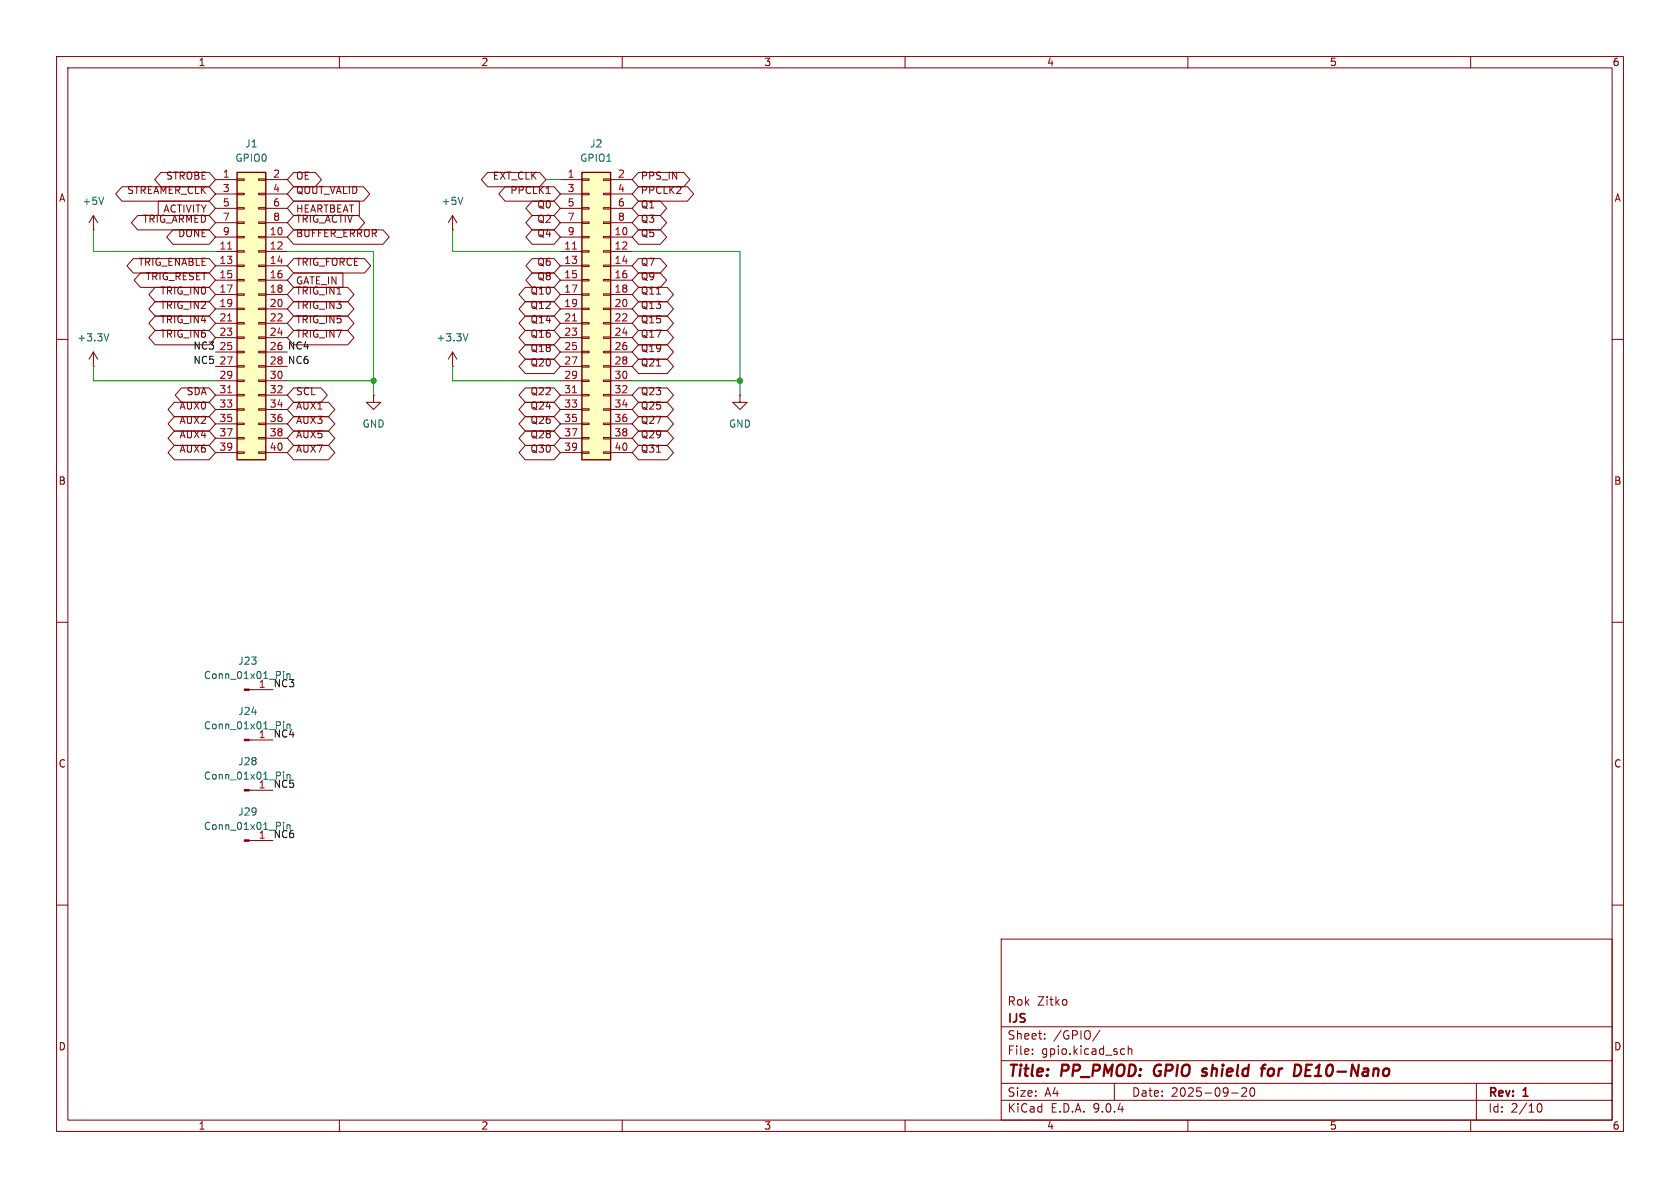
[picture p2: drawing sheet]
(kicad_sch
 (version 20250114)
 (generator "eeschema")
 (generator_version "9.0")
 (paper "A4")
 (title_block
  (title "PP_PMOD: GPIO shield for DE10-Nano")
  (date "2025-09-20")
  (rev "1")
  (company "IJS")
  (comment 1 "Rok Zitko"))
 (lib_symbols
  (symbol "Connector:Conn_01x01_Pin"
   (pin_names
    (offset 1.016) (hide yes)) (exclude_from_sim no) (in_bom yes) (on_board yes)
   (property "Reference" "J" (at 0 2.54 0) (effects (font (size 1.27 1.27))))
   (property "Value" "Conn_01x01_Pin" (at 0 -2.54 0) (effects (font (size 1.27 1.27))))
   (property "Footprint" "" (at 0 0 0) (effects (font (size 1.27 1.27)) (hide yes)))
   (property "Datasheet" "~" (at 0 0 0) (effects (font (size 1.27 1.27)) (hide yes)))
   (property "Description" "Generic connector, single row, 01x01, script generated" (at 0 0 0) (effects (font (size 1.27 1.27)) (hide yes)))
   (property "ki_locked" "" (at 0 0 0) (effects (font (size 1.27 1.27))))
   (symbol "Conn_01x01_Pin_1_1"
    (rectangle (start 0.8636 0.127) (end 0 -0.127) (stroke (width 0.1524) (type default)) (fill (type outline)))
    (polyline (pts (xy 1.27 0) (xy 0.8636 0)) (stroke (width 0.1524) (type default)) (fill (type none)))
    (pin passive line (at 5.08 0 180) (length 3.81) (name "Pin_1" (effects (font (size 1.27 1.27)))) (number "1" (effects (font (size 1.27 1.27))))))
   (embedded_fonts no))
  (symbol "Connector_Generic:Conn_02x20_Odd_Even"
   (pin_names
    (offset 1.016) (hide yes)) (exclude_from_sim no) (in_bom yes) (on_board yes)
   (property "Reference" "J" (at 1.27 25.4 0) (effects (font (size 1.27 1.27))))
   (property "Value" "Conn_02x20_Odd_Even" (at 1.27 -27.94 0) (effects (font (size 1.27 1.27))))
   (property "Footprint" "" (at 0 0 0) (effects (font (size 1.27 1.27)) (hide yes)))
   (property "Datasheet" "~" (at 0 0 0) (effects (font (size 1.27 1.27)) (hide yes)))
   (property "Description" "Generic connector, double row, 02x20, odd/even pin numbering scheme (row 1 odd numbers, row 2 even numbers), script generated (kicad-library-utils/schlib/autogen/connector/)" (at 0 0 0) (effects (font (size 1.27 1.27)) (hide yes)))
   (symbol "Conn_02x20_Odd_Even_1_1"
    (rectangle (start -1.27 24.13) (end 3.81 -26.67) (stroke (width 0.254) (type default)) (fill (type background)))
    (rectangle (start -1.27 22.987) (end 0 22.733) (stroke (width 0.1524) (type default)) (fill (type none)))
    (rectangle (start -1.27 20.447) (end 0 20.193) (stroke (width 0.1524) (type default)) (fill (type none)))
    (rectangle (start -1.27 17.907) (end 0 17.653) (stroke (width 0.1524) (type default)) (fill (type none)))
    (rectangle (start -1.27 15.367) (end 0 15.113) (stroke (width 0.1524) (type default)) (fill (type none)))
    (rectangle (start -1.27 12.827) (end 0 12.573) (stroke (width 0.1524) (type default)) (fill (type none)))
    (rectangle (start -1.27 10.287) (end 0 10.033) (stroke (width 0.1524) (type default)) (fill (type none)))
    (rectangle (start -1.27 7.747) (end 0 7.493) (stroke (width 0.1524) (type default)) (fill (type none)))
    (rectangle (start -1.27 5.207) (end 0 4.953) (stroke (width 0.1524) (type default)) (fill (type none)))
    (rectangle (start -1.27 2.667) (end 0 2.413) (stroke (width 0.1524) (type default)) (fill (type none)))
    (rectangle (start -1.27 0.127) (end 0 -0.127) (stroke (width 0.1524) (type default)) (fill (type none)))
    (rectangle (start -1.27 -2.413) (end 0 -2.667) (stroke (width 0.1524) (type default)) (fill (type none)))
    (rectangle (start -1.27 -4.953) (end 0 -5.207) (stroke (width 0.1524) (type default)) (fill (type none)))
    (rectangle (start -1.27 -7.493) (end 0 -7.747) (stroke (width 0.1524) (type default)) (fill (type none)))
    (rectangle (start -1.27 -10.033) (end 0 -10.287) (stroke (width 0.1524) (type default)) (fill (type none)))
    (rectangle (start -1.27 -12.573) (end 0 -12.827) (stroke (width 0.1524) (type default)) (fill (type none)))
    (rectangle (start -1.27 -15.113) (end 0 -15.367) (stroke (width 0.1524) (type default)) (fill (type none)))
    (rectangle (start -1.27 -17.653) (end 0 -17.907) (stroke (width 0.1524) (type default)) (fill (type none)))
    (rectangle (start -1.27 -20.193) (end 0 -20.447) (stroke (width 0.1524) (type default)) (fill (type none)))
    (rectangle (start -1.27 -22.733) (end 0 -22.987) (stroke (width 0.1524) (type default)) (fill (type none)))
    (rectangle (start -1.27 -25.273) (end 0 -25.527) (stroke (width 0.1524) (type default)) (fill (type none)))
    (rectangle (start 3.81 22.987) (end 2.54 22.733) (stroke (width 0.1524) (type default)) (fill (type none)))
    (rectangle (start 3.81 20.447) (end 2.54 20.193) (stroke (width 0.1524) (type default)) (fill (type none)))
    (rectangle (start 3.81 17.907) (end 2.54 17.653) (stroke (width 0.1524) (type default)) (fill (type none)))
    (rectangle (start 3.81 15.367) (end 2.54 15.113) (stroke (width 0.1524) (type default)) (fill (type none)))
    (rectangle (start 3.81 12.827) (end 2.54 12.573) (stroke (width 0.1524) (type default)) (fill (type none)))
    (rectangle (start 3.81 10.287) (end 2.54 10.033) (stroke (width 0.1524) (type default)) (fill (type none)))
    (rectangle (start 3.81 7.747) (end 2.54 7.493) (stroke (width 0.1524) (type default)) (fill (type none)))
    (rectangle (start 3.81 5.207) (end 2.54 4.953) (stroke (width 0.1524) (type default)) (fill (type none)))
    (rectangle (start 3.81 2.667) (end 2.54 2.413) (stroke (width 0.1524) (type default)) (fill (type none)))
    (rectangle (start 3.81 0.127) (end 2.54 -0.127) (stroke (width 0.1524) (type default)) (fill (type none)))
    (rectangle (start 3.81 -2.413) (end 2.54 -2.667) (stroke (width 0.1524) (type default)) (fill (type none)))
    (rectangle (start 3.81 -4.953) (end 2.54 -5.207) (stroke (width 0.1524) (type default)) (fill (type none)))
    (rectangle (start 3.81 -7.493) (end 2.54 -7.747) (stroke (width 0.1524) (type default)) (fill (type none)))
    (rectangle (start 3.81 -10.033) (end 2.54 -10.287) (stroke (width 0.1524) (type default)) (fill (type none)))
    (rectangle (start 3.81 -12.573) (end 2.54 -12.827) (stroke (width 0.1524) (type default)) (fill (type none)))
    (rectangle (start 3.81 -15.113) (end 2.54 -15.367) (stroke (width 0.1524) (type default)) (fill (type none)))
    (rectangle (start 3.81 -17.653) (end 2.54 -17.907) (stroke (width 0.1524) (type default)) (fill (type none)))
    (rectangle (start 3.81 -20.193) (end 2.54 -20.447) (stroke (width 0.1524) (type default)) (fill (type none)))
    (rectangle (start 3.81 -22.733) (end 2.54 -22.987) (stroke (width 0.1524) (type default)) (fill (type none)))
    (rectangle (start 3.81 -25.273) (end 2.54 -25.527) (stroke (width 0.1524) (type default)) (fill (type none)))
    (pin passive line (at -5.08 22.86 0) (length 3.81) (name "Pin_1" (effects (font (size 1.27 1.27)))) (number "1" (effects (font (size 1.27 1.27)))))
    (pin passive line (at -5.08 20.32 0) (length 3.81) (name "Pin_3" (effects (font (size 1.27 1.27)))) (number "3" (effects (font (size 1.27 1.27)))))
    (pin passive line (at -5.08 17.78 0) (length 3.81) (name "Pin_5" (effects (font (size 1.27 1.27)))) (number "5" (effects (font (size 1.27 1.27)))))
    (pin passive line (at -5.08 15.24 0) (length 3.81) (name "Pin_7" (effects (font (size 1.27 1.27)))) (number "7" (effects (font (size 1.27 1.27)))))
    (pin passive line (at -5.08 12.7 0) (length 3.81) (name "Pin_9" (effects (font (size 1.27 1.27)))) (number "9" (effects (font (size 1.27 1.27)))))
    (pin passive line (at -5.08 10.16 0) (length 3.81) (name "Pin_11" (effects (font (size 1.27 1.27)))) (number "11" (effects (font (size 1.27 1.27)))))
    (pin passive line (at -5.08 7.62 0) (length 3.81) (name "Pin_13" (effects (font (size 1.27 1.27)))) (number "13" (effects (font (size 1.27 1.27)))))
    (pin passive line (at -5.08 5.08 0) (length 3.81) (name "Pin_15" (effects (font (size 1.27 1.27)))) (number "15" (effects (font (size 1.27 1.27)))))
    (pin passive line (at -5.08 2.54 0) (length 3.81) (name "Pin_17" (effects (font (size 1.27 1.27)))) (number "17" (effects (font (size 1.27 1.27)))))
    (pin passive line (at -5.08 0 0) (length 3.81) (name "Pin_19" (effects (font (size 1.27 1.27)))) (number "19" (effects (font (size 1.27 1.27)))))
    (pin passive line (at -5.08 -2.54 0) (length 3.81) (name "Pin_21" (effects (font (size 1.27 1.27)))) (number "21" (effects (font (size 1.27 1.27)))))
    (pin passive line (at -5.08 -5.08 0) (length 3.81) (name "Pin_23" (effects (font (size 1.27 1.27)))) (number "23" (effects (font (size 1.27 1.27)))))
    (pin passive line (at -5.08 -7.62 0) (length 3.81) (name "Pin_25" (effects (font (size 1.27 1.27)))) (number "25" (effects (font (size 1.27 1.27)))))
    (pin passive line (at -5.08 -10.16 0) (length 3.81) (name "Pin_27" (effects (font (size 1.27 1.27)))) (number "27" (effects (font (size 1.27 1.27)))))
    (pin passive line (at -5.08 -12.7 0) (length 3.81) (name "Pin_29" (effects (font (size 1.27 1.27)))) (number "29" (effects (font (size 1.27 1.27)))))
    (pin passive line (at -5.08 -15.24 0) (length 3.81) (name "Pin_31" (effects (font (size 1.27 1.27)))) (number "31" (effects (font (size 1.27 1.27)))))
    (pin passive line (at -5.08 -17.78 0) (length 3.81) (name "Pin_33" (effects (font (size 1.27 1.27)))) (number "33" (effects (font (size 1.27 1.27)))))
    (pin passive line (at -5.08 -20.32 0) (length 3.81) (name "Pin_35" (effects (font (size 1.27 1.27)))) (number "35" (effects (font (size 1.27 1.27)))))
    (pin passive line (at -5.08 -22.86 0) (length 3.81) (name "Pin_37" (effects (font (size 1.27 1.27)))) (number "37" (effects (font (size 1.27 1.27)))))
    (pin passive line (at -5.08 -25.4 0) (length 3.81) (name "Pin_39" (effects (font (size 1.27 1.27)))) (number "39" (effects (font (size 1.27 1.27)))))
    (pin passive line (at 7.62 22.86 180) (length 3.81) (name "Pin_2" (effects (font (size 1.27 1.27)))) (number "2" (effects (font (size 1.27 1.27)))))
    (pin passive line (at 7.62 20.32 180) (length 3.81) (name "Pin_4" (effects (font (size 1.27 1.27)))) (number "4" (effects (font (size 1.27 1.27)))))
    (pin passive line (at 7.62 17.78 180) (length 3.81) (name "Pin_6" (effects (font (size 1.27 1.27)))) (number "6" (effects (font (size 1.27 1.27)))))
    (pin passive line (at 7.62 15.24 180) (length 3.81) (name "Pin_8" (effects (font (size 1.27 1.27)))) (number "8" (effects (font (size 1.27 1.27)))))
    (pin passive line (at 7.62 12.7 180) (length 3.81) (name "Pin_10" (effects (font (size 1.27 1.27)))) (number "10" (effects (font (size 1.27 1.27)))))
    (pin passive line (at 7.62 10.16 180) (length 3.81) (name "Pin_12" (effects (font (size 1.27 1.27)))) (number "12" (effects (font (size 1.27 1.27)))))
    (pin passive line (at 7.62 7.62 180) (length 3.81) (name "Pin_14" (effects (font (size 1.27 1.27)))) (number "14" (effects (font (size 1.27 1.27)))))
    (pin passive line (at 7.62 5.08 180) (length 3.81) (name "Pin_16" (effects (font (size 1.27 1.27)))) (number "16" (effects (font (size 1.27 1.27)))))
    (pin passive line (at 7.62 2.54 180) (length 3.81) (name "Pin_18" (effects (font (size 1.27 1.27)))) (number "18" (effects (font (size 1.27 1.27)))))
    (pin passive line (at 7.62 0 180) (length 3.81) (name "Pin_20" (effects (font (size 1.27 1.27)))) (number "20" (effects (font (size 1.27 1.27)))))
    (pin passive line (at 7.62 -2.54 180) (length 3.81) (name "Pin_22" (effects (font (size 1.27 1.27)))) (number "22" (effects (font (size 1.27 1.27)))))
    (pin passive line (at 7.62 -5.08 180) (length 3.81) (name "Pin_24" (effects (font (size 1.27 1.27)))) (number "24" (effects (font (size 1.27 1.27)))))
    (pin passive line (at 7.62 -7.62 180) (length 3.81) (name "Pin_26" (effects (font (size 1.27 1.27)))) (number "26" (effects (font (size 1.27 1.27)))))
    (pin passive line (at 7.62 -10.16 180) (length 3.81) (name "Pin_28" (effects (font (size 1.27 1.27)))) (number "28" (effects (font (size 1.27 1.27)))))
    (pin passive line (at 7.62 -12.7 180) (length 3.81) (name "Pin_30" (effects (font (size 1.27 1.27)))) (number "30" (effects (font (size 1.27 1.27)))))
    (pin passive line (at 7.62 -15.24 180) (length 3.81) (name "Pin_32" (effects (font (size 1.27 1.27)))) (number "32" (effects (font (size 1.27 1.27)))))
    (pin passive line (at 7.62 -17.78 180) (length 3.81) (name "Pin_34" (effects (font (size 1.27 1.27)))) (number "34" (effects (font (size 1.27 1.27)))))
    (pin passive line (at 7.62 -20.32 180) (length 3.81) (name "Pin_36" (effects (font (size 1.27 1.27)))) (number "36" (effects (font (size 1.27 1.27)))))
    (pin passive line (at 7.62 -22.86 180) (length 3.81) (name "Pin_38" (effects (font (size 1.27 1.27)))) (number "38" (effects (font (size 1.27 1.27)))))
    (pin passive line (at 7.62 -25.4 180) (length 3.81) (name "Pin_40" (effects (font (size 1.27 1.27)))) (number "40" (effects (font (size 1.27 1.27))))))
   (embedded_fonts no))
  (symbol "power:+3.3V"
   (power)
   (pin_numbers (hide yes))
   (pin_names
    (offset 0) (hide yes)) (exclude_from_sim no) (in_bom yes) (on_board yes)
   (property "Reference" "#PWR" (at 0 -3.81 0) (effects (font (size 1.27 1.27)) (hide yes)))
   (property "Value" "+3.3V" (at 0 3.556 0) (effects (font (size 1.27 1.27))))
   (property "Footprint" "" (at 0 0 0) (effects (font (size 1.27 1.27)) (hide yes)))
   (property "Datasheet" "" (at 0 0 0) (effects (font (size 1.27 1.27)) (hide yes)))
   (property "Description" "Power symbol creates a global label with name \"+3.3V\"" (at 0 0 0) (effects (font (size 1.27 1.27)) (hide yes)))
   (symbol "+3.3V_0_1"
    (polyline (pts (xy -0.762 1.27) (xy 0 2.54)) (stroke (width 0) (type default)) (fill (type none)))
    (polyline (pts (xy 0 2.54) (xy 0.762 1.27)) (stroke (width 0) (type default)) (fill (type none)))
    (polyline (pts (xy 0 0) (xy 0 2.54)) (stroke (width 0) (type default)) (fill (type none))))
   (symbol "+3.3V_1_1"
    (pin power_in line (at 0 0 90) (length 0) (name "~" (effects (font (size 1.27 1.27)))) (number "1" (effects (font (size 1.27 1.27))))))
   (embedded_fonts no))
  (symbol "power:+5V"
   (power)
   (pin_numbers (hide yes))
   (pin_names
    (offset 0) (hide yes)) (exclude_from_sim no) (in_bom yes) (on_board yes)
   (property "Reference" "#PWR" (at 0 -3.81 0) (effects (font (size 1.27 1.27)) (hide yes)))
   (property "Value" "+5V" (at 0 3.556 0) (effects (font (size 1.27 1.27))))
   (property "Footprint" "" (at 0 0 0) (effects (font (size 1.27 1.27)) (hide yes)))
   (property "Datasheet" "" (at 0 0 0) (effects (font (size 1.27 1.27)) (hide yes)))
   (property "Description" "Power symbol creates a global label with name \"+5V\"" (at 0 0 0) (effects (font (size 1.27 1.27)) (hide yes)))
   (symbol "+5V_0_1"
    (polyline (pts (xy -0.762 1.27) (xy 0 2.54)) (stroke (width 0) (type default)) (fill (type none)))
    (polyline (pts (xy 0 2.54) (xy 0.762 1.27)) (stroke (width 0) (type default)) (fill (type none)))
    (polyline (pts (xy 0 0) (xy 0 2.54)) (stroke (width 0) (type default)) (fill (type none))))
   (symbol "+5V_1_1"
    (pin power_in line (at 0 0 90) (length 0) (name "~" (effects (font (size 1.27 1.27)))) (number "1" (effects (font (size 1.27 1.27))))))
   (embedded_fonts no))
  (symbol "power:GND"
   (power)
   (pin_numbers (hide yes))
   (pin_names
    (offset 0) (hide yes)) (exclude_from_sim no) (in_bom yes) (on_board yes)
   (property "Reference" "#PWR" (at 0 -6.35 0) (effects (font (size 1.27 1.27)) (hide yes)))
   (property "Value" "GND" (at 0 -3.81 0) (effects (font (size 1.27 1.27))))
   (property "Footprint" "" (at 0 0 0) (effects (font (size 1.27 1.27)) (hide yes)))
   (property "Datasheet" "" (at 0 0 0) (effects (font (size 1.27 1.27)) (hide yes)))
   (property "Description" "Power symbol creates a global label with name \"GND\" , ground" (at 0 0 0) (effects (font (size 1.27 1.27)) (hide yes)))
   (symbol "GND_0_1"
    (polyline (pts (xy 0 0) (xy 0 -1.27) (xy 1.27 -1.27) (xy 0 -2.54) (xy -1.27 -1.27) (xy 0 -1.27)) (stroke (width 0) (type default)) (fill (type none))))
   (symbol "GND_1_1"
    (pin power_in line (at 0 0 270) (length 0) (name "~" (effects (font (size 1.27 1.27)))) (number "1" (effects (font (size 1.27 1.27))))))
   (embedded_fonts no)))
 (junction
  (at 66.04 67.31)
  (diameter 0)
  (color 0 0 0 0))
 (junction
  (at 130.81 67.31)
  (diameter 0)
  (color 0 0 0 0))
 (wire
  (pts (xy 16.51 44.45) (xy 38.1 44.45))
  (stroke (width 0) (type default)))
 (wire
  (pts (xy 66.04 67.31) (xy 66.04 44.45))
  (stroke (width 0) (type default)))
 (wire
  (pts (xy 50.8 67.31) (xy 66.04 67.31))
  (stroke (width 0) (type default)))
 (wire
  (pts (xy 16.51 40.64) (xy 16.51 44.45))
  (stroke (width 0) (type default)))
 (wire
  (pts (xy 80.01 67.31) (xy 99.06 67.31))
  (stroke (width 0) (type default)))
 (wire
  (pts (xy 111.76 67.31) (xy 130.81 67.31))
  (stroke (width 0) (type default)))
 (wire
  (pts (xy 130.81 44.45) (xy 111.76 44.45))
  (stroke (width 0) (type default)))
 (wire
  (pts (xy 16.51 64.77) (xy 16.51 67.31))
  (stroke (width 0) (type default)))
 (wire
  (pts (xy 96.52 31.75) (xy 99.06 31.75))
  (stroke (width 0) (type default)))
 (wire
  (pts (xy 80.01 44.45) (xy 99.06 44.45))
  (stroke (width 0) (type default)))
 (wire
  (pts (xy 66.04 69.85) (xy 66.04 67.31))
  (stroke (width 0) (type default)))
 (wire
  (pts (xy 130.81 69.85) (xy 130.81 67.31))
  (stroke (width 0) (type default)))
 (wire
  (pts (xy 130.81 67.31) (xy 130.81 44.45))
  (stroke (width 0) (type default)))
 (wire
  (pts (xy 80.01 64.77) (xy 80.01 67.31))
  (stroke (width 0) (type default)))
 (wire
  (pts (xy 80.01 40.64) (xy 80.01 44.45))
  (stroke (width 0) (type default)))
 (wire
  (pts (xy 16.51 67.31) (xy 38.1 67.31))
  (stroke (width 0) (type default)))
 (wire
  (pts (xy 66.04 44.45) (xy 50.8 44.45))
  (stroke (width 0) (type default)))
 (label "NC3"
  (at 48.26 121.92 0)
  (effects (font (size 1.27 1.27)) (justify left bottom)))
 (label "NC5"
  (at 48.26 139.7 0)
  (effects (font (size 1.27 1.27)) (justify left bottom)))
 (label "NC4"
  (at 50.8 62.23 0)
  (effects (font (size 1.27 1.27)) (justify left bottom)))
 (label "NC6"
  (at 48.26 148.59 0)
  (effects (font (size 1.27 1.27)) (justify left bottom)))
 (label "NC4"
  (at 48.26 130.81 0)
  (effects (font (size 1.27 1.27)) (justify left bottom)))
 (label "NC5"
  (at 38.1 64.77 180)
  (effects (font (size 1.27 1.27)) (justify right bottom)))
 (label "NC6"
  (at 50.8 64.77 0)
  (effects (font (size 1.27 1.27)) (justify left bottom)))
 (label "NC3"
  (at 38.1 62.23 180)
  (effects (font (size 1.27 1.27)) (justify right bottom)))
 (global_label "AUX5"
  (shape bidirectional)
  (at 50.8 77.47 0)
  (effects (font (size 1.27 1.27)) (justify left bottom))
  (property "Intersheetrefs" "${INTERSHEET_REFS}" (at 50.8 77.47 0) (effects (font (size 1.27 1.27)) (hide yes))))
 (global_label "Q22"
  (shape bidirectional)
  (at 99.06 69.85 180)
  (effects (font (size 1.27 1.27)) (justify right bottom))
  (property "Intersheetrefs" "${INTERSHEET_REFS}" (at 99.06 69.85 0) (effects (font (size 1.27 1.27)) (hide yes))))
 (global_label "Q5"
  (shape bidirectional)
  (at 111.76 41.91 0)
  (effects (font (size 1.27 1.27)) (justify left bottom))
  (property "Intersheetrefs" "${INTERSHEET_REFS}" (at 111.76 41.91 0) (effects (font (size 1.27 1.27)) (hide yes))))
 (global_label "AUX7"
  (shape bidirectional)
  (at 50.8 80.01 0)
  (effects (font (size 1.27 1.27)) (justify left bottom))
  (property "Intersheetrefs" "${INTERSHEET_REFS}" (at 50.8 80.01 0) (effects (font (size 1.27 1.27)) (hide yes))))
 (global_label "Q21"
  (shape bidirectional)
  (at 111.76 64.77 0)
  (effects (font (size 1.27 1.27)) (justify left bottom))
  (property "Intersheetrefs" "${INTERSHEET_REFS}" (at 111.76 64.77 0) (effects (font (size 1.27 1.27)) (hide yes))))
 (global_label "Q1"
  (shape bidirectional)
  (at 111.76 36.83 0)
  (effects (font (size 1.27 1.27)) (justify left bottom))
  (property "Intersheetrefs" "${INTERSHEET_REFS}" (at 111.76 36.83 0) (effects (font (size 1.27 1.27)) (hide yes))))
 (global_label "Q9"
  (shape bidirectional)
  (at 111.76 49.53 0)
  (effects (font (size 1.27 1.27)) (justify left bottom))
  (property "Intersheetrefs" "${INTERSHEET_REFS}" (at 111.76 49.53 0) (effects (font (size 1.27 1.27)) (hide yes))))
 (global_label "TRIG_IN1"
  (shape bidirectional)
  (at 50.8 52.07 0)
  (effects (font (size 1.27 1.27)) (justify left bottom))
  (property "Intersheetrefs" "${INTERSHEET_REFS}" (at 50.8 52.07 0) (effects (font (size 1.27 1.27)) (hide yes))))
 (global_label "Q13"
  (shape bidirectional)
  (at 111.76 54.61 0)
  (effects (font (size 1.27 1.27)) (justify left bottom))
  (property "Intersheetrefs" "${INTERSHEET_REFS}" (at 111.76 54.61 0) (effects (font (size 1.27 1.27)) (hide yes))))
 (global_label "Q12"
  (shape bidirectional)
  (at 99.06 54.61 180)
  (effects (font (size 1.27 1.27)) (justify right bottom))
  (property "Intersheetrefs" "${INTERSHEET_REFS}" (at 99.06 54.61 0) (effects (font (size 1.27 1.27)) (hide yes))))
 (global_label "Q28"
  (shape bidirectional)
  (at 99.06 77.47 180)
  (effects (font (size 1.27 1.27)) (justify right bottom))
  (property "Intersheetrefs" "${INTERSHEET_REFS}" (at 99.06 77.47 0) (effects (font (size 1.27 1.27)) (hide yes))))
 (global_label "PPCLK1"
  (shape bidirectional)
  (at 99.06 34.29 180)
  (effects (font (size 1.27 1.27)) (justify right bottom))
  (property "Intersheetrefs" "${INTERSHEET_REFS}" (at 99.06 34.29 0) (effects (font (size 1.27 1.27)) (hide yes))))
 (global_label "SCL"
  (shape bidirectional)
  (at 50.8 69.85 0)
  (effects (font (size 1.27 1.27)) (justify left bottom))
  (property "Intersheetrefs" "${INTERSHEET_REFS}" (at 50.8 69.85 0) (effects (font (size 1.27 1.27)) (hide yes))))
 (global_label "Q2"
  (shape bidirectional)
  (at 99.06 39.37 180)
  (effects (font (size 1.27 1.27)) (justify right bottom))
  (property "Intersheetrefs" "${INTERSHEET_REFS}" (at 99.06 39.37 0) (effects (font (size 1.27 1.27)) (hide yes))))
 (global_label "AUX0"
  (shape bidirectional)
  (at 38.1 72.39 180)
  (effects (font (size 1.27 1.27)) (justify right bottom))
  (property "Intersheetrefs" "${INTERSHEET_REFS}" (at 38.1 72.39 0) (effects (font (size 1.27 1.27)) (hide yes))))
 (global_label "TRIG_ARMED"
  (shape bidirectional)
  (at 38.1 39.37 180)
  (effects (font (size 1.27 1.27)) (justify right bottom))
  (property "Intersheetrefs" "${INTERSHEET_REFS}" (at 38.1 39.37 0) (effects (font (size 1.27 1.27)) (hide yes))))
 (global_label "DONE"
  (shape bidirectional)
  (at 38.1 41.91 180)
  (effects (font (size 1.27 1.27)) (justify right bottom))
  (property "Intersheetrefs" "${INTERSHEET_REFS}" (at 38.1 41.91 0) (effects (font (size 1.27 1.27)) (hide yes))))
 (global_label "Q19"
  (shape bidirectional)
  (at 111.76 62.23 0)
  (effects (font (size 1.27 1.27)) (justify left bottom))
  (property "Intersheetrefs" "${INTERSHEET_REFS}" (at 111.76 62.23 0) (effects (font (size 1.27 1.27)) (hide yes))))
 (global_label "Q14"
  (shape bidirectional)
  (at 99.06 57.15 180)
  (effects (font (size 1.27 1.27)) (justify right bottom))
  (property "Intersheetrefs" "${INTERSHEET_REFS}" (at 99.06 57.15 0) (effects (font (size 1.27 1.27)) (hide yes))))
 (global_label "OE"
  (shape bidirectional)
  (at 50.8 31.75 0)
  (effects (font (size 1.27 1.27)) (justify left bottom))
  (property "Intersheetrefs" "${INTERSHEET_REFS}" (at 50.8 31.75 0) (effects (font (size 1.27 1.27)) (hide yes))))
 (global_label "AUX3"
  (shape bidirectional)
  (at 50.8 74.93 0)
  (effects (font (size 1.27 1.27)) (justify left bottom))
  (property "Intersheetrefs" "${INTERSHEET_REFS}" (at 50.8 74.93 0) (effects (font (size 1.27 1.27)) (hide yes))))
 (global_label "AUX4"
  (shape bidirectional)
  (at 38.1 77.47 180)
  (effects (font (size 1.27 1.27)) (justify right bottom))
  (property "Intersheetrefs" "${INTERSHEET_REFS}" (at 38.1 77.47 0) (effects (font (size 1.27 1.27)) (hide yes))))
 (global_label "EXT_CLK"
  (shape bidirectional)
  (at 96.52 31.75 180)
  (effects (font (size 1.27 1.27)) (justify right bottom))
  (property "Intersheetrefs" "${INTERSHEET_REFS}" (at 96.52 31.75 0) (effects (font (size 1.27 1.27)) (hide yes))))
 (global_label "Q7"
  (shape bidirectional)
  (at 111.76 46.99 0)
  (effects (font (size 1.27 1.27)) (justify left bottom))
  (property "Intersheetrefs" "${INTERSHEET_REFS}" (at 111.76 46.99 0) (effects (font (size 1.27 1.27)) (hide yes))))
 (global_label "GATE_IN"
  (shape input)
  (at 50.8 49.53 0)
  (fields_autoplaced yes)
  (effects (font (size 1.27 1.27)) (justify left))
  (property "Intersheetrefs" "${INTERSHEET_REFS}" (at 61.1633 49.53 0) (effects (font (size 1.27 1.27)) (justify left) (hide yes))))
 (global_label "STROBE"
  (shape bidirectional)
  (at 38.1 31.75 180)
  (effects (font (size 1.27 1.27)) (justify right bottom))
  (property "Intersheetrefs" "${INTERSHEET_REFS}" (at 38.1 31.75 0) (effects (font (size 1.27 1.27)) (hide yes))))
 (global_label "SDA"
  (shape bidirectional)
  (at 38.1 69.85 180)
  (effects (font (size 1.27 1.27)) (justify right bottom))
  (property "Intersheetrefs" "${INTERSHEET_REFS}" (at 38.1 69.85 0) (effects (font (size 1.27 1.27)) (hide yes))))
 (global_label "HEARTBEAT"
  (shape input)
  (at 50.8 36.83 0)
  (fields_autoplaced yes)
  (effects (font (size 1.27 1.27)) (justify left))
  (property "Intersheetrefs" "${INTERSHEET_REFS}" (at 64.0661 36.83 0) (effects (font (size 1.27 1.27)) (justify left) (hide yes))))
 (global_label "ACTIVITY"
  (shape input)
  (at 38.1 36.83 180)
  (fields_autoplaced yes)
  (effects (font (size 1.27 1.27)) (justify right))
  (property "Intersheetrefs" "${INTERSHEET_REFS}" (at 27.4342 36.83 0) (effects (font (size 1.27 1.27)) (justify right) (hide yes))))
 (global_label "Q24"
  (shape bidirectional)
  (at 99.06 72.39 180)
  (effects (font (size 1.27 1.27)) (justify right bottom))
  (property "Intersheetrefs" "${INTERSHEET_REFS}" (at 99.06 72.39 0) (effects (font (size 1.27 1.27)) (hide yes))))
 (global_label "TRIG_IN6"
  (shape bidirectional)
  (at 38.1 59.69 180)
  (effects (font (size 1.27 1.27)) (justify right bottom))
  (property "Intersheetrefs" "${INTERSHEET_REFS}" (at 38.1 59.69 0) (effects (font (size 1.27 1.27)) (hide yes))))
 (global_label "STREAMER_CLK"
  (shape bidirectional)
  (at 38.1 34.29 180)
  (effects (font (size 1.27 1.27)) (justify right bottom))
  (property "Intersheetrefs" "${INTERSHEET_REFS}" (at 38.1 34.29 0) (effects (font (size 1.27 1.27)) (hide yes))))
 (global_label "Q8"
  (shape bidirectional)
  (at 99.06 49.53 180)
  (effects (font (size 1.27 1.27)) (justify right bottom))
  (property "Intersheetrefs" "${INTERSHEET_REFS}" (at 99.06 49.53 0) (effects (font (size 1.27 1.27)) (hide yes))))
 (global_label "Q6"
  (shape bidirectional)
  (at 99.06 46.99 180)
  (effects (font (size 1.27 1.27)) (justify right bottom))
  (property "Intersheetrefs" "${INTERSHEET_REFS}" (at 99.06 46.99 0) (effects (font (size 1.27 1.27)) (hide yes))))
 (global_label "Q18"
  (shape bidirectional)
  (at 99.06 62.23 180)
  (effects (font (size 1.27 1.27)) (justify right bottom))
  (property "Intersheetrefs" "${INTERSHEET_REFS}" (at 99.06 62.23 0) (effects (font (size 1.27 1.27)) (hide yes))))
 (global_label "TRIG_IN3"
  (shape bidirectional)
  (at 50.8 54.61 0)
  (effects (font (size 1.27 1.27)) (justify left bottom))
  (property "Intersheetrefs" "${INTERSHEET_REFS}" (at 50.8 54.61 0) (effects (font (size 1.27 1.27)) (hide yes))))
 (global_label "Q23"
  (shape bidirectional)
  (at 111.76 69.85 0)
  (effects (font (size 1.27 1.27)) (justify left bottom))
  (property "Intersheetrefs" "${INTERSHEET_REFS}" (at 111.76 69.85 0) (effects (font (size 1.27 1.27)) (hide yes))))
 (global_label "AUX1"
  (shape bidirectional)
  (at 50.8 72.39 0)
  (effects (font (size 1.27 1.27)) (justify left bottom))
  (property "Intersheetrefs" "${INTERSHEET_REFS}" (at 50.8 72.39 0) (effects (font (size 1.27 1.27)) (hide yes))))
 (global_label "Q20"
  (shape bidirectional)
  (at 99.06 64.77 180)
  (effects (font (size 1.27 1.27)) (justify right bottom))
  (property "Intersheetrefs" "${INTERSHEET_REFS}" (at 99.06 64.77 0) (effects (font (size 1.27 1.27)) (hide yes))))
 (global_label "QOUT_VALID"
  (shape bidirectional)
  (at 50.8 34.29 0)
  (effects (font (size 1.27 1.27)) (justify left bottom))
  (property "Intersheetrefs" "${INTERSHEET_REFS}" (at 50.8 34.29 0) (effects (font (size 1.27 1.27)) (hide yes))))
 (global_label "Q16"
  (shape bidirectional)
  (at 99.06 59.69 180)
  (effects (font (size 1.27 1.27)) (justify right bottom))
  (property "Intersheetrefs" "${INTERSHEET_REFS}" (at 99.06 59.69 0) (effects (font (size 1.27 1.27)) (hide yes))))
 (global_label "Q11"
  (shape bidirectional)
  (at 111.76 52.07 0)
  (effects (font (size 1.27 1.27)) (justify left bottom))
  (property "Intersheetrefs" "${INTERSHEET_REFS}" (at 111.76 52.07 0) (effects (font (size 1.27 1.27)) (hide yes))))
 (global_label "Q3"
  (shape bidirectional)
  (at 111.76 39.37 0)
  (effects (font (size 1.27 1.27)) (justify left bottom))
  (property "Intersheetrefs" "${INTERSHEET_REFS}" (at 111.76 39.37 0) (effects (font (size 1.27 1.27)) (hide yes))))
 (global_label "Q10"
  (shape bidirectional)
  (at 99.06 52.07 180)
  (effects (font (size 1.27 1.27)) (justify right bottom))
  (property "Intersheetrefs" "${INTERSHEET_REFS}" (at 99.06 52.07 0) (effects (font (size 1.27 1.27)) (hide yes))))
 (global_label "TRIG_IN0"
  (shape bidirectional)
  (at 38.1 52.07 180)
  (effects (font (size 1.27 1.27)) (justify right bottom))
  (property "Intersheetrefs" "${INTERSHEET_REFS}" (at 38.1 52.07 0) (effects (font (size 1.27 1.27)) (hide yes))))
 (global_label "AUX6"
  (shape bidirectional)
  (at 38.1 80.01 180)
  (effects (font (size 1.27 1.27)) (justify right bottom))
  (property "Intersheetrefs" "${INTERSHEET_REFS}" (at 38.1 80.01 0) (effects (font (size 1.27 1.27)) (hide yes))))
 (global_label "TRIG_IN2"
  (shape bidirectional)
  (at 38.1 54.61 180)
  (effects (font (size 1.27 1.27)) (justify right bottom))
  (property "Intersheetrefs" "${INTERSHEET_REFS}" (at 38.1 54.61 0) (effects (font (size 1.27 1.27)) (hide yes))))
 (global_label "Q26"
  (shape bidirectional)
  (at 99.06 74.93 180)
  (effects (font (size 1.27 1.27)) (justify right bottom))
  (property "Intersheetrefs" "${INTERSHEET_REFS}" (at 99.06 74.93 0) (effects (font (size 1.27 1.27)) (hide yes))))
 (global_label "TRIG_IN4"
  (shape bidirectional)
  (at 38.1 57.15 180)
  (effects (font (size 1.27 1.27)) (justify right bottom))
  (property "Intersheetrefs" "${INTERSHEET_REFS}" (at 38.1 57.15 0) (effects (font (size 1.27 1.27)) (hide yes))))
 (global_label "PPS_IN"
  (shape bidirectional)
  (at 111.76 31.75 0)
  (effects (font (size 1.27 1.27)) (justify left bottom))
  (property "Intersheetrefs" "${INTERSHEET_REFS}" (at 111.76 31.75 0) (effects (font (size 1.27 1.27)) (hide yes))))
 (global_label "TRIG_FORCE"
  (shape bidirectional)
  (at 50.8 46.99 0)
  (effects (font (size 1.27 1.27)) (justify left bottom))
  (property "Intersheetrefs" "${INTERSHEET_REFS}" (at 50.8 46.99 0) (effects (font (size 1.27 1.27)) (hide yes))))
 (global_label "TRIG_ACTIV"
  (shape bidirectional)
  (at 50.8 39.37 0)
  (effects (font (size 1.27 1.27)) (justify left bottom))
  (property "Intersheetrefs" "${INTERSHEET_REFS}" (at 50.8 39.37 0) (effects (font (size 1.27 1.27)) (hide yes))))
 (global_label "Q25"
  (shape bidirectional)
  (at 111.76 72.39 0)
  (effects (font (size 1.27 1.27)) (justify left bottom))
  (property "Intersheetrefs" "${INTERSHEET_REFS}" (at 111.76 72.39 0) (effects (font (size 1.27 1.27)) (hide yes))))
 (global_label "TRIG_RESET"
  (shape bidirectional)
  (at 38.1 49.53 180)
  (effects (font (size 1.27 1.27)) (justify right bottom))
  (property "Intersheetrefs" "${INTERSHEET_REFS}" (at 38.1 49.53 0) (effects (font (size 1.27 1.27)) (hide yes))))
 (global_label "Q27"
  (shape bidirectional)
  (at 111.76 74.93 0)
  (effects (font (size 1.27 1.27)) (justify left bottom))
  (property "Intersheetrefs" "${INTERSHEET_REFS}" (at 111.76 74.93 0) (effects (font (size 1.27 1.27)) (hide yes))))
 (global_label "Q30"
  (shape bidirectional)
  (at 99.06 80.01 180)
  (effects (font (size 1.27 1.27)) (justify right bottom))
  (property "Intersheetrefs" "${INTERSHEET_REFS}" (at 99.06 80.01 0) (effects (font (size 1.27 1.27)) (hide yes))))
 (global_label "Q0"
  (shape bidirectional)
  (at 99.06 36.83 180)
  (effects (font (size 1.27 1.27)) (justify right bottom))
  (property "Intersheetrefs" "${INTERSHEET_REFS}" (at 99.06 36.83 0) (effects (font (size 1.27 1.27)) (hide yes))))
 (global_label "TRIG_IN7"
  (shape bidirectional)
  (at 50.8 59.69 0)
  (effects (font (size 1.27 1.27)) (justify left bottom))
  (property "Intersheetrefs" "${INTERSHEET_REFS}" (at 50.8 59.69 0) (effects (font (size 1.27 1.27)) (hide yes))))
 (global_label "TRIG_IN5"
  (shape bidirectional)
  (at 50.8 57.15 0)
  (effects (font (size 1.27 1.27)) (justify left bottom))
  (property "Intersheetrefs" "${INTERSHEET_REFS}" (at 50.8 57.15 0) (effects (font (size 1.27 1.27)) (hide yes))))
 (global_label "BUFFER_ERROR"
  (shape bidirectional)
  (at 50.8 41.91 0)
  (effects (font (size 1.27 1.27)) (justify left bottom))
  (property "Intersheetrefs" "${INTERSHEET_REFS}" (at 50.8 41.91 0) (effects (font (size 1.27 1.27)) (hide yes))))
 (global_label "Q4"
  (shape bidirectional)
  (at 99.06 41.91 180)
  (effects (font (size 1.27 1.27)) (justify right bottom))
  (property "Intersheetrefs" "${INTERSHEET_REFS}" (at 99.06 41.91 0) (effects (font (size 1.27 1.27)) (hide yes))))
 (global_label "Q29"
  (shape bidirectional)
  (at 111.76 77.47 0)
  (effects (font (size 1.27 1.27)) (justify left bottom))
  (property "Intersheetrefs" "${INTERSHEET_REFS}" (at 111.76 77.47 0) (effects (font (size 1.27 1.27)) (hide yes))))
 (global_label "TRIG_ENABLE"
  (shape bidirectional)
  (at 38.1 46.99 180)
  (effects (font (size 1.27 1.27)) (justify right bottom))
  (property "Intersheetrefs" "${INTERSHEET_REFS}" (at 38.1 46.99 0) (effects (font (size 1.27 1.27)) (hide yes))))
 (global_label "PPCLK2"
  (shape bidirectional)
  (at 111.76 34.29 0)
  (effects (font (size 1.27 1.27)) (justify left bottom))
  (property "Intersheetrefs" "${INTERSHEET_REFS}" (at 111.76 34.29 0) (effects (font (size 1.27 1.27)) (hide yes))))
 (global_label "Q17"
  (shape bidirectional)
  (at 111.76 59.69 0)
  (effects (font (size 1.27 1.27)) (justify left bottom))
  (property "Intersheetrefs" "${INTERSHEET_REFS}" (at 111.76 59.69 0) (effects (font (size 1.27 1.27)) (hide yes))))
 (global_label "Q31"
  (shape bidirectional)
  (at 111.76 80.01 0)
  (effects (font (size 1.27 1.27)) (justify left bottom))
  (property "Intersheetrefs" "${INTERSHEET_REFS}" (at 111.76 80.01 0) (effects (font (size 1.27 1.27)) (hide yes))))
 (global_label "AUX2"
  (shape bidirectional)
  (at 38.1 74.93 180)
  (effects (font (size 1.27 1.27)) (justify right bottom))
  (property "Intersheetrefs" "${INTERSHEET_REFS}" (at 38.1 74.93 0) (effects (font (size 1.27 1.27)) (hide yes))))
 (global_label "Q15"
  (shape bidirectional)
  (at 111.76 57.15 0)
  (effects (font (size 1.27 1.27)) (justify left bottom))
  (property "Intersheetrefs" "${INTERSHEET_REFS}" (at 111.76 57.15 0) (effects (font (size 1.27 1.27)) (hide yes))))
 (symbol
  (lib_id "Connector:Conn_01x01_Pin")
  (at 43.18 130.81 0)
  (unit 1)
  (exclude_from_sim no)
  (in_bom yes)
  (on_board yes)
  (dnp no)
  (fields_autoplaced yes)
  (property "Reference" "J24" (at 43.815 125.73 0) (effects (font (size 1.27 1.27))))
  (property "Value" "Conn_01x01_Pin" (at 43.815 128.27 0) (effects (font (size 1.27 1.27))))
  (property "Footprint" "TestPoint:TestPoint_THTPad_1.5x1.5mm_Drill0.7mm" (at 43.18 130.81 0) (effects (font (size 1.27 1.27)) (hide yes)))
  (property "Datasheet" "~" (at 43.18 130.81 0) (effects (font (size 1.27 1.27)) (hide yes)))
  (property "Description" "Generic connector, single row, 01x01, script generated" (at 43.18 130.81 0) (effects (font (size 1.27 1.27)) (hide yes)))
  (pin "1"))
 (symbol
  (lib_id "power:GND")
  (at 130.81 69.85 0)
  (unit 1)
  (exclude_from_sim no)
  (in_bom yes)
  (on_board yes)
  (dnp no)
  (fields_autoplaced yes)
  (property "Reference" "#PWR01" (at 130.81 76.2 0) (effects (font (size 1.27 1.27)) (hide yes)))
  (property "Value" "GND" (at 130.81 74.93 0) (effects (font (size 1.27 1.27))))
  (property "Footprint" "" (at 130.81 69.85 0) (effects (font (size 1.27 1.27)) (hide yes)))
  (property "Datasheet" "" (at 130.81 69.85 0) (effects (font (size 1.27 1.27)) (hide yes)))
  (property "Description" "Power symbol creates a global label with name \"GND\" , ground" (at 130.81 69.85 0) (effects (font (size 1.27 1.27)) (hide yes)))
  (pin "1"))
 (symbol
  (lib_id "Connector_Generic:Conn_02x20_Odd_Even")
  (at 104.14 54.61 0)
  (unit 1)
  (exclude_from_sim no)
  (in_bom yes)
  (on_board yes)
  (dnp no)
  (fields_autoplaced yes)
  (property "Reference" "J2" (at 105.41 25.4 0) (effects (font (size 1.27 1.27))))
  (property "Value" "GPIO1" (at 105.41 27.94 0) (effects (font (size 1.27 1.27))))
  (property "Footprint" "Connector_PinSocket_2.54mm:PinSocket_2x20_P2.54mm_Vertical" (at 104.14 54.61 0) (effects (font (size 1.27 1.27)) (hide yes)))
  (property "Datasheet" "~" (at 104.14 54.61 0) (effects (font (size 1.27 1.27)) (hide yes)))
  (property "Description" "Generic connector, double row, 02x20, odd/even pin numbering scheme (row 1 odd numbers, row 2 even numbers), script generated (kicad-library-utils/schlib/autogen/connector/)" (at 104.14 54.61 0) (effects (font (size 1.27 1.27)) (hide yes)))
  (pin "1")
  (pin "3")
  (pin "5")
  (pin "7")
  (pin "9")
  (pin "11")
  (pin "13")
  (pin "15")
  (pin "17")
  (pin "19")
  (pin "21")
  (pin "23")
  (pin "25")
  (pin "27")
  (pin "29")
  (pin "31")
  (pin "33")
  (pin "35")
  (pin "37")
  (pin "39")
  (pin "2")
  (pin "4")
  (pin "6")
  (pin "8")
  (pin "10")
  (pin "12")
  (pin "14")
  (pin "16")
  (pin "18")
  (pin "20")
  (pin "22")
  (pin "24")
  (pin "26")
  (pin "28")
  (pin "30")
  (pin "32")
  (pin "34")
  (pin "36")
  (pin "38")
  (pin "40"))
 (symbol
  (lib_id "power:+3.3V")
  (at 16.51 64.77 0)
  (unit 1)
  (exclude_from_sim no)
  (in_bom yes)
  (on_board yes)
  (dnp no)
  (property "Reference" "#PWR05" (at 16.51 68.58 0) (effects (font (size 1.27 1.27)) (hide yes)))
  (property "Value" "+3.3V" (at 16.51 59.69 0) (effects (font (size 1.27 1.27))))
  (property "Footprint" "" (at 16.51 64.77 0) (effects (font (size 1.27 1.27)) (hide yes)))
  (property "Datasheet" "" (at 16.51 64.77 0) (effects (font (size 1.27 1.27)) (hide yes)))
  (property "Description" "Power symbol creates a global label with name \"+3.3V\"" (at 16.51 64.77 0) (effects (font (size 1.27 1.27)) (hide yes)))
  (pin "1"))
 (symbol
  (lib_id "Connector:Conn_01x01_Pin")
  (at 43.18 139.7 0)
  (unit 1)
  (exclude_from_sim no)
  (in_bom yes)
  (on_board yes)
  (dnp no)
  (fields_autoplaced yes)
  (property "Reference" "J28" (at 43.815 134.62 0) (effects (font (size 1.27 1.27))))
  (property "Value" "Conn_01x01_Pin" (at 43.815 137.16 0) (effects (font (size 1.27 1.27))))
  (property "Footprint" "TestPoint:TestPoint_THTPad_1.5x1.5mm_Drill0.7mm" (at 43.18 139.7 0) (effects (font (size 1.27 1.27)) (hide yes)))
  (property "Datasheet" "~" (at 43.18 139.7 0) (effects (font (size 1.27 1.27)) (hide yes)))
  (property "Description" "Generic connector, single row, 01x01, script generated" (at 43.18 139.7 0) (effects (font (size 1.27 1.27)) (hide yes)))
  (pin "1"))
 (symbol
  (lib_id "power:+5V")
  (at 16.51 40.64 0)
  (unit 1)
  (exclude_from_sim no)
  (in_bom yes)
  (on_board yes)
  (dnp no)
  (fields_autoplaced yes)
  (property "Reference" "#PWR04" (at 16.51 44.45 0) (effects (font (size 1.27 1.27)) (hide yes)))
  (property "Value" "+5V" (at 16.51 35.56 0) (effects (font (size 1.27 1.27))))
  (property "Footprint" "" (at 16.51 40.64 0) (effects (font (size 1.27 1.27)) (hide yes)))
  (property "Datasheet" "" (at 16.51 40.64 0) (effects (font (size 1.27 1.27)) (hide yes)))
  (property "Description" "Power symbol creates a global label with name \"+5V\"" (at 16.51 40.64 0) (effects (font (size 1.27 1.27)) (hide yes)))
  (pin "1"))
 (symbol
  (lib_id "Connector:Conn_01x01_Pin")
  (at 43.18 121.92 0)
  (unit 1)
  (exclude_from_sim no)
  (in_bom yes)
  (on_board yes)
  (dnp no)
  (fields_autoplaced yes)
  (property "Reference" "J23" (at 43.815 116.84 0) (effects (font (size 1.27 1.27))))
  (property "Value" "Conn_01x01_Pin" (at 43.815 119.38 0) (effects (font (size 1.27 1.27))))
  (property "Footprint" "TestPoint:TestPoint_THTPad_1.5x1.5mm_Drill0.7mm" (at 43.18 121.92 0) (effects (font (size 1.27 1.27)) (hide yes)))
  (property "Datasheet" "~" (at 43.18 121.92 0) (effects (font (size 1.27 1.27)) (hide yes)))
  (property "Description" "Generic connector, single row, 01x01, script generated" (at 43.18 121.92 0) (effects (font (size 1.27 1.27)) (hide yes)))
  (pin "1"))
 (symbol
  (lib_id "power:+5V")
  (at 80.01 40.64 0)
  (unit 1)
  (exclude_from_sim no)
  (in_bom yes)
  (on_board yes)
  (dnp no)
  (fields_autoplaced yes)
  (property "Reference" "#PWR03" (at 80.01 44.45 0) (effects (font (size 1.27 1.27)) (hide yes)))
  (property "Value" "+5V" (at 80.01 35.56 0) (effects (font (size 1.27 1.27))))
  (property "Footprint" "" (at 80.01 40.64 0) (effects (font (size 1.27 1.27)) (hide yes)))
  (property "Datasheet" "" (at 80.01 40.64 0) (effects (font (size 1.27 1.27)) (hide yes)))
  (property "Description" "Power symbol creates a global label with name \"+5V\"" (at 80.01 40.64 0) (effects (font (size 1.27 1.27)) (hide yes)))
  (pin "1"))
 (symbol
  (lib_id "power:+3.3V")
  (at 80.01 64.77 0)
  (unit 1)
  (exclude_from_sim no)
  (in_bom yes)
  (on_board yes)
  (dnp no)
  (fields_autoplaced yes)
  (property "Reference" "#PWR06" (at 80.01 68.58 0) (effects (font (size 1.27 1.27)) (hide yes)))
  (property "Value" "+3.3V" (at 80.01 59.69 0) (effects (font (size 1.27 1.27))))
  (property "Footprint" "" (at 80.01 64.77 0) (effects (font (size 1.27 1.27)) (hide yes)))
  (property "Datasheet" "" (at 80.01 64.77 0) (effects (font (size 1.27 1.27)) (hide yes)))
  (property "Description" "Power symbol creates a global label with name \"+3.3V\"" (at 80.01 64.77 0) (effects (font (size 1.27 1.27)) (hide yes)))
  (pin "1"))
 (symbol
  (lib_id "power:GND")
  (at 66.04 69.85 0)
  (unit 1)
  (exclude_from_sim no)
  (in_bom yes)
  (on_board yes)
  (dnp no)
  (fields_autoplaced yes)
  (property "Reference" "#PWR02" (at 66.04 76.2 0) (effects (font (size 1.27 1.27)) (hide yes)))
  (property "Value" "GND" (at 66.04 74.93 0) (effects (font (size 1.27 1.27))))
  (property "Footprint" "" (at 66.04 69.85 0) (effects (font (size 1.27 1.27)) (hide yes)))
  (property "Datasheet" "" (at 66.04 69.85 0) (effects (font (size 1.27 1.27)) (hide yes)))
  (property "Description" "Power symbol creates a global label with name \"GND\" , ground" (at 66.04 69.85 0) (effects (font (size 1.27 1.27)) (hide yes)))
  (pin "1"))
 (symbol
  (lib_id "Connector_Generic:Conn_02x20_Odd_Even")
  (at 43.18 54.61 0)
  (unit 1)
  (exclude_from_sim no)
  (in_bom yes)
  (on_board yes)
  (dnp no)
  (fields_autoplaced yes)
  (property "Reference" "J1" (at 44.45 25.4 0) (effects (font (size 1.27 1.27))))
  (property "Value" "GPIO0" (at 44.45 27.94 0) (effects (font (size 1.27 1.27))))
  (property "Footprint" "Connector_PinSocket_2.54mm:PinSocket_2x20_P2.54mm_Vertical" (at 43.18 54.61 0) (effects (font (size 1.27 1.27)) (hide yes)))
  (property "Datasheet" "~" (at 43.18 54.61 0) (effects (font (size 1.27 1.27)) (hide yes)))
  (property "Description" "Generic connector, double row, 02x20, odd/even pin numbering scheme (row 1 odd numbers, row 2 even numbers), script generated (kicad-library-utils/schlib/autogen/connector/)" (at 43.18 54.61 0) (effects (font (size 1.27 1.27)) (hide yes)))
  (pin "1")
  (pin "3")
  (pin "5")
  (pin "15")
  (pin "17")
  (pin "19")
  (pin "21")
  (pin "23")
  (pin "25")
  (pin "27")
  (pin "29")
  (pin "31")
  (pin "33")
  (pin "35")
  (pin "37")
  (pin "11")
  (pin "7")
  (pin "9")
  (pin "13")
  (pin "39")
  (pin "2")
  (pin "4")
  (pin "6")
  (pin "8")
  (pin "10")
  (pin "12")
  (pin "14")
  (pin "16")
  (pin "18")
  (pin "20")
  (pin "22")
  (pin "24")
  (pin "26")
  (pin "28")
  (pin "30")
  (pin "32")
  (pin "34")
  (pin "36")
  (pin "38")
  (pin "40"))
 (symbol
  (lib_id "Connector:Conn_01x01_Pin")
  (at 43.18 148.59 0)
  (unit 1)
  (exclude_from_sim no)
  (in_bom yes)
  (on_board yes)
  (dnp no)
  (fields_autoplaced yes)
  (property "Reference" "J29" (at 43.815 143.51 0) (effects (font (size 1.27 1.27))))
  (property "Value" "Conn_01x01_Pin" (at 43.815 146.05 0) (effects (font (size 1.27 1.27))))
  (property "Footprint" "TestPoint:TestPoint_THTPad_1.5x1.5mm_Drill0.7mm" (at 43.18 148.59 0) (effects (font (size 1.27 1.27)) (hide yes)))
  (property "Datasheet" "~" (at 43.18 148.59 0) (effects (font (size 1.27 1.27)) (hide yes)))
  (property "Description" "Generic connector, single row, 01x01, script generated" (at 43.18 148.59 0) (effects (font (size 1.27 1.27)) (hide yes)))
  (pin "1")))
